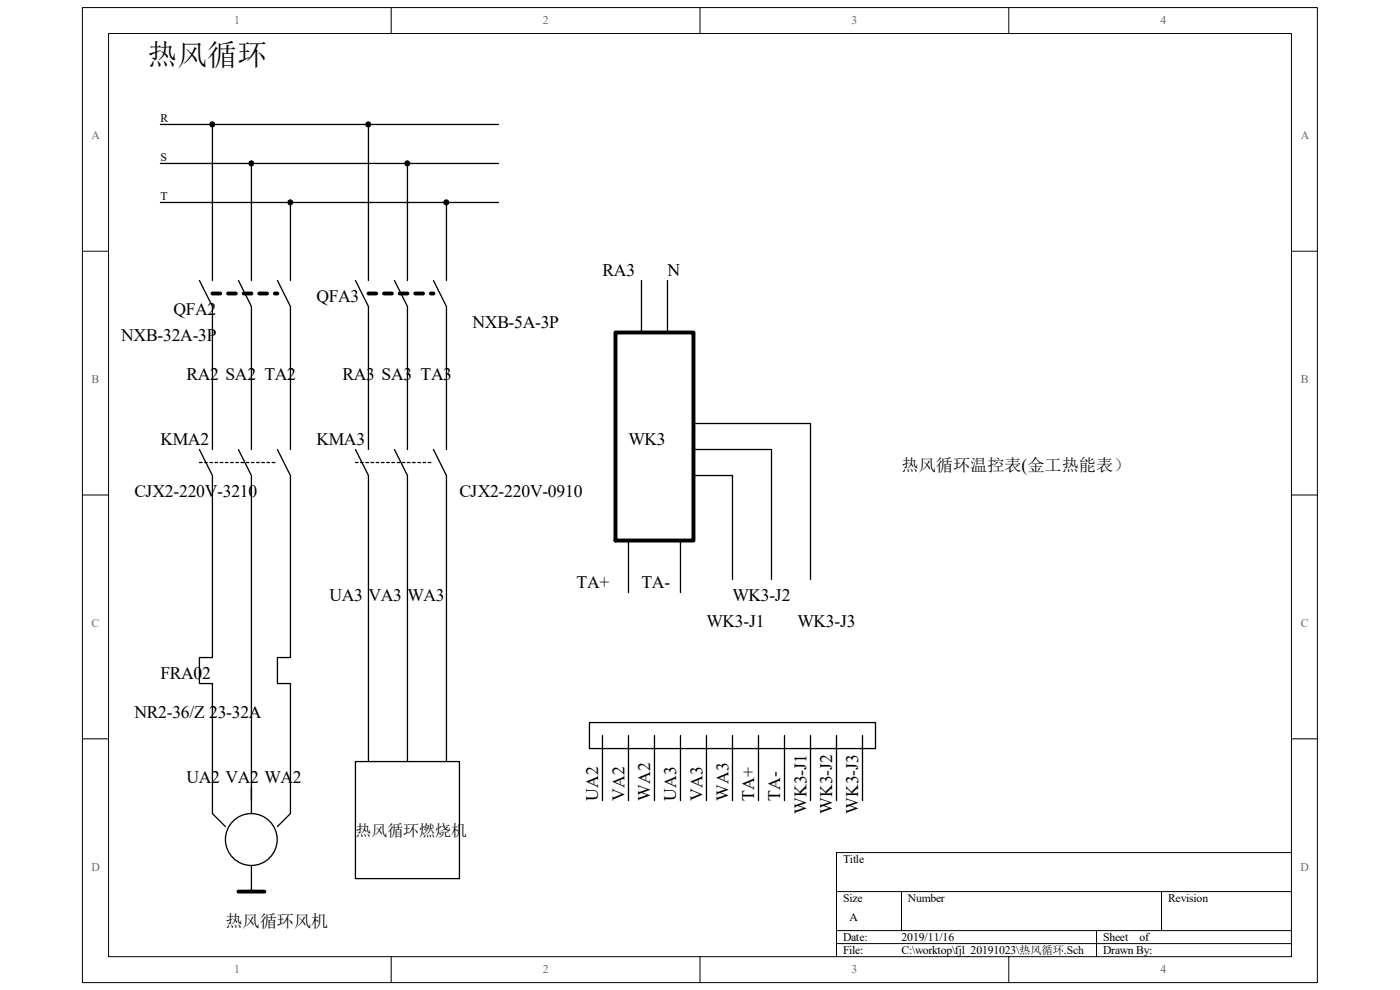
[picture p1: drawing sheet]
<svg xmlns="http://www.w3.org/2000/svg" width="297mm" height="210mm" viewBox="0 0 297 210" stroke-linecap="round" stroke-linejoin="round" font-family="sans-serif">
<path d="M17.5 1.6h262v206.8h-262z" fill="none" stroke="#000" stroke-width=".21"/>
<path d="M23.1 7.2h250.9v195.7h-250.9z" fill="#fff"/>
<g fill="none" stroke="#000" stroke-width=".21">
<path d="M23 7.1h251v195.8h-251zM83 1.6v5.5M148.5 1.6v5.5M214 1.6v5.5M17.5 53.3h5.5M274 53.3h5.5M17.5 105h5.5M274 105h5.5M17.5 156.7h5.5M274 156.7h5.5M177.5 189.1h96.5M177.5 197.4h96.5"/>
<path d="M191.3 189.1v8.3M232.6 197.4v5.5M246.4 189.1v8.3M274 180.9h-96.5v22M83 202.9v5.5M148.5 202.9v5.5M177.5 200.2h96.5M214 202.9v5.5"/>
</g>
<g fill="#000" stroke="#000" stroke-width=".21">
<circle cx="45" cy="26.4" r=".53"/>
<circle cx="53.3" cy="34.7" r=".53"/>
<circle cx="78.1" cy="26.4" r=".53"/>
<circle cx="86.4" cy="34.7" r=".53"/>
<circle cx="61.6" cy="42.9" r=".53"/>
<circle cx="94.7" cy="42.9" r=".53"/>
</g>
<path d="M45.1 62.3h13.8M78.2 62.3h13.8" fill="none" stroke="#000" stroke-width=".83" stroke-dasharray="1.7 1.7"/>
<path d="M42.3 98.1h16.6M75.4 98.1h16.6" fill="none" stroke="#000" stroke-width=".28" stroke-dasharray=".6 .6"/>
<g fill="none" stroke="#000" stroke-width=".28">
<path d="M34 26.4h71.7M34 34.7h71.7M45.1 26.4v33.1M53.3 34.7v24.8M78.2 26.4v33.1M86.4 34.7v24.8M34 43h71.7M42.3 59.5l2.8 5.5v30.4M50.6 59.5l2.7 5.5v30.4M58.9 59.5l2.7 5.5v30.4M61.6 43v16.5M75.4 59.5l2.8 5.5v30.4"/>
<path d="M83.7 59.5l2.7 5.5v30.4M92 59.5l2.7 5.5v30.4M94.7 43v16.5M136.1 59.5v11M141.6 59.5v11M42.3 95.4l2.8 5.5v38.6h-2.8v5.5h2.8v27.6l2.7 2.7M50.6 95.4l2.7 5.5v68.9M58.9 95.4l2.7 5.5v38.6h-2.7v5.5h2.7v27.6l-2.7 2.7M75.4 95.4l2.8 5.5v60.7M83.7 95.4l2.7 5.5v60.7M92 95.4l2.7 5.5v60.7M147.1 95.4h16.6v27.5"/>
<path d="M147.1 89.8h24.8v33.1M133.3 114.7v11M144.4 114.7v11M147.1 100.9h8.3v22M125.1 153.3h60.6v5.5h-60.6zM127.8 156v13.8M133.3 156v13.8M138.8 156v13.8M144.4 156v13.8M149.9 156v13.8M155.4 156v13.8M160.9 156v13.8"/>
<path d="M166.4 156v13.8M171.9 156v13.8M177.5 156v13.8M183 156v13.8M53.3 167.1v5.5M75.4 161.6h22.1v24.8h-22.1zM53.3 183.6v5.5"/>
<circle cx="53.3" cy="178.1" r="5.5"/>
</g>
<path d="M130.6 70.5h16.5v44.2h-16.5zM50.6 189.1h5.5" fill="none" stroke="#000" stroke-width=".83"/>
<text font-size="6.3" x="31.3" y="13.8">热风循环</text>
<g font-size="3.7">
<text x="127.8" y="58.6">RA3</text>
<text x="141.6" y="58.6">N</text>
<text x="67.1" y="64.1">QFA3</text>
<text x="36.8" y="66.9">QFA2</text>
<text x="100.2" y="69.6">NXB-5A-3P</text>
<text x="25.7" y="72.4">NXB-32A-3P</text>
<text x="39.5" y="80.7">RA2 SA2</text>
<text x="56.1" y="80.7">TA2</text>
<text x="72.6" y="80.7">RA3 SA3</text>
<text x="89.2" y="80.7">TA3</text>
<text x="34" y="94.5">KMA2</text>
<text x="67.1" y="94.5">KMA3</text>
<text x="133.3" y="94.5">WK3</text>
<text x="28.5" y="105.5">CJX2-220V-3210</text>
<text x="97.5" y="105.5">CJX2-220V-0910</text>
<text x="122.3" y="124.8">TA+</text>
<text x="136.1" y="124.8">TA-</text>
<text x="69.9" y="127.6">UA3 VA3</text>
<text x="86.4" y="127.6">WA3</text>
<text x="155.4" y="127.6">WK3-J2</text>
<text x="149.9" y="133.1">WK3-J1</text>
<text x="169.2" y="133.1">WK3-J3</text>
<text x="34" y="144.1">FRA02</text>
<text x="28.5" y="152.4">NR2-36/Z 23-32A</text>
<text x="39.5" y="166.2">UA2 VA2 WA2</text>
<text x="126.9" y="169.8" transform="rotate(-90 126.9 169.8)">UA2</text>
<text x="132.5" y="169.8" transform="rotate(-90 132.5 169.8)">VA2</text>
<text x="138" y="169.8" transform="rotate(-90 138 169.8)">WA2</text>
<text x="143.5" y="169.8" transform="rotate(-90 143.5 169.8)">UA3</text>
<text x="149" y="169.8" transform="rotate(-90 149 169.8)">VA3</text>
<text x="154.5" y="169.8" transform="rotate(-90 154.5 169.8)">WA3</text>
<text x="160" y="169.8" transform="rotate(-90 160 169.8)">TA+</text>
<text x="165.5" y="169.8" transform="rotate(-90 165.5 169.8)">TA-</text>
<text x="171.1" y="172.6" transform="rotate(-90 171.1 172.6)">WK3-J1</text>
<text x="176.6" y="172.6" transform="rotate(-90 176.6 172.6)">WK3-J2</text>
<text x="182.1" y="172.6" transform="rotate(-90 182.1 172.6)">WK3-J3</text>
</g>
<g font-size="3.6">
<text x="191.3" y="100">热风循环温控表(金工热能表）</text>
<text x="47.8" y="196.6">热风循环风机</text>
</g>
<text font-size="3.4" x="75.4" y="177.3">热风循环燃烧机</text>
<g font-size="2.5" fill="#696969">
<text x="49.7" y="5.1">1</text>
<text x="115.1" y="5.1">2</text>
<text x="180.7" y="5.1">3</text>
<text x="246.2" y="5.1">4</text>
<text x="19.4" y="29.6">A</text>
<text x="275.9" y="29.6">A</text>
<text x="19.4" y="81.3">B</text>
<text x="276" y="81.3">B</text>
<text x="19.4" y="133">C</text>
<text x="276" y="133">C</text>
<text x="19.4" y="184.7">D</text>
<text x="275.9" y="184.7">D</text>
<text x="49.7" y="206.5">1</text>
<text x="115.1" y="206.5">2</text>
<text x="180.7" y="206.5">3</text>
<text x="246.2" y="206.5">4</text>
</g>
<g font-size="2.5">
<text x="34" y="25.8">R</text>
<text x="34" y="34.1">S</text>
<text x="34" y="42.3">T</text>
<text x="178.9" y="183">Title</text>
<text x="178.9" y="191.3">Size</text>
<text x="192.6" y="191.3">Number</text>
<text x="247.8" y="191.3">Revision</text>
<text x="180.2" y="195.5">A</text>
<text x="178.9" y="199.6">Date:</text>
<text x="178.9" y="202.4">File:</text>
<text x="191.3" y="199.6">2019/11/16</text>
<text x="191.3" y="202.4">C:\worktop\fjl_20191023\热风循环.Sch</text>
<text x="234" y="202.4">Drawn By:</text>
<text x="234" y="199.6">Sheet</text>
<text x="241.7" y="199.6">of</text>
</g>
</svg>
